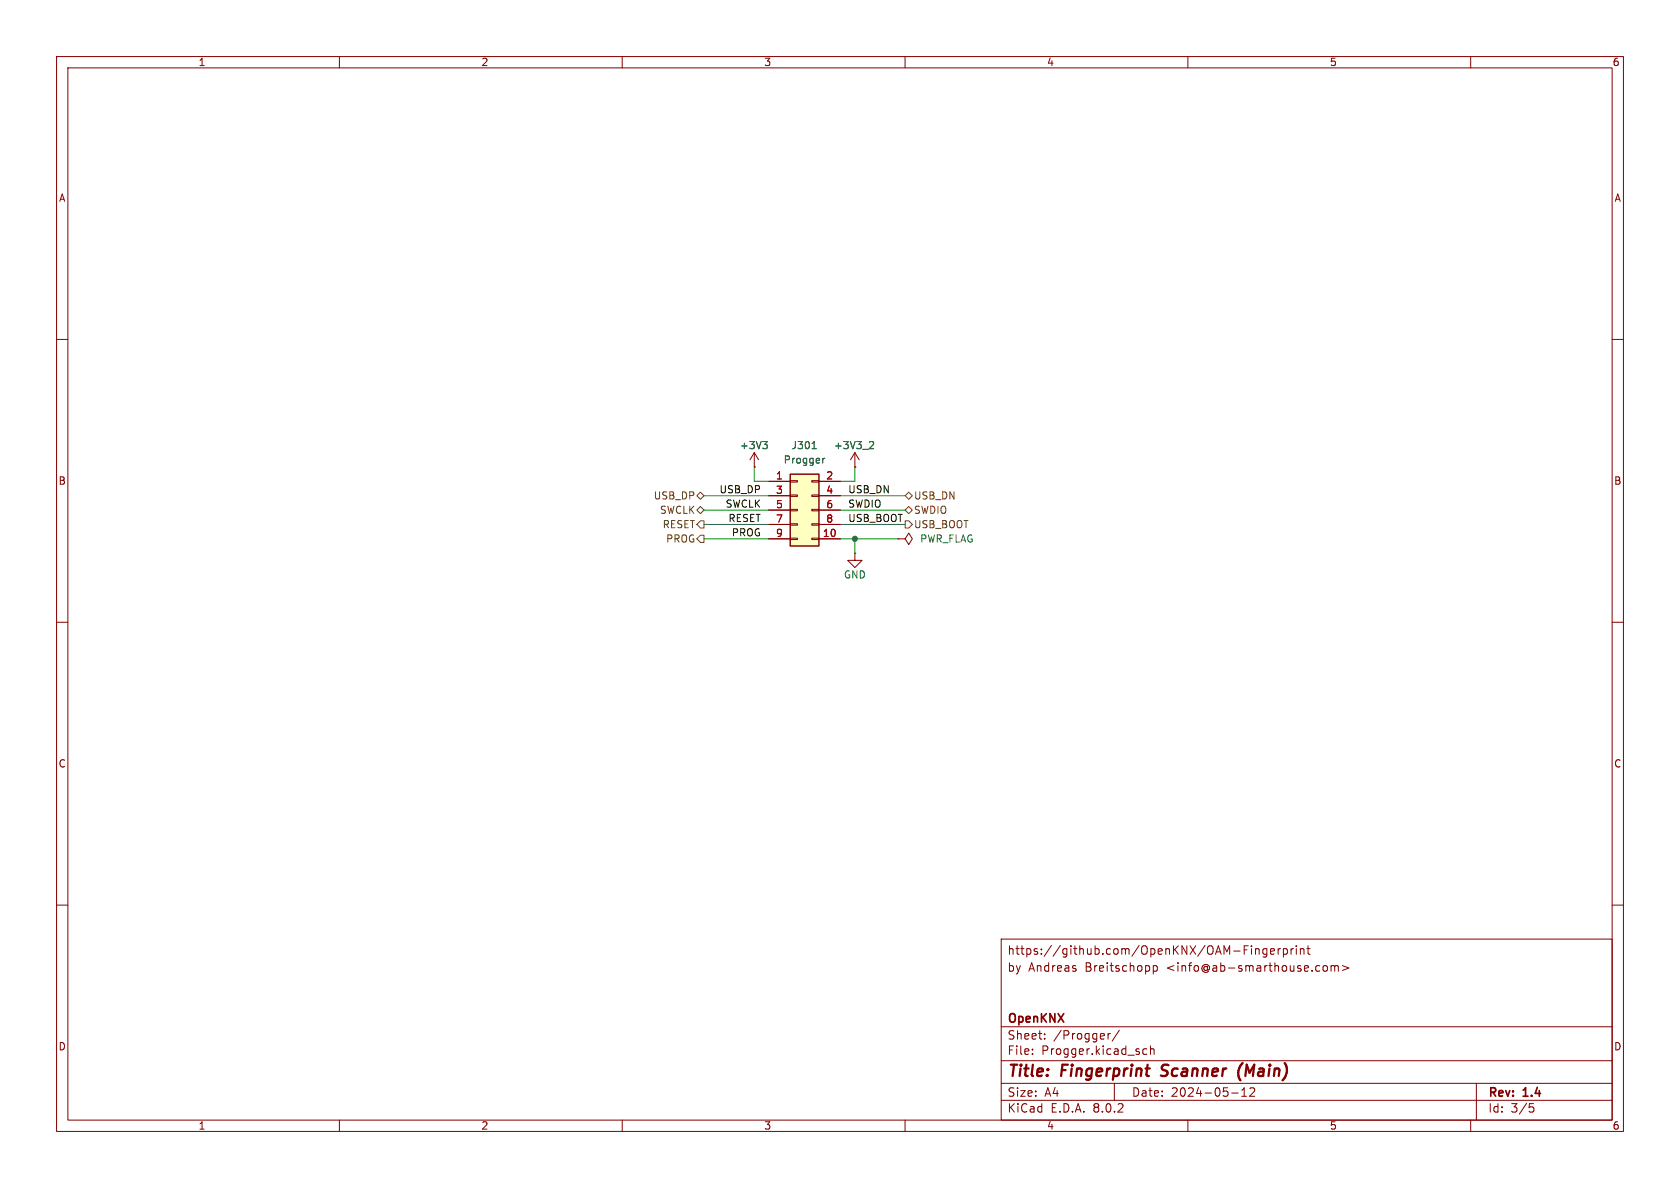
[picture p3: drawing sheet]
<svg xmlns="http://www.w3.org/2000/svg" width="297mm" height="210mm" viewBox="0 0 297 210" stroke-linecap="round" stroke-linejoin="round" font-family="sans-serif">
<g fill="none" stroke="#840000" stroke-width=".18">
<path d="M10 10h277v190h-277zM12 12h273v186h-273zM60 10v2M110 10v2M160 10v2M210 10v2M260 10v2M10 60h2M285 60h2M151.1 97.8v1.3h1.3l-1.3 1.2-1.2-1.2h1.2M151.1 97.8h.1M151.1 82.6h.1"/>
<path d="M151.1 80l-.7 1.3M151.1 80v2.6M151.1 80l.8 1.3M10 110h2M285 110h2M10 160h2M285 160h2M177 166h108v32h-108zM190.2 171.3v.3M203.9 170.7v1.5M203.9 170.8l.4-.1 .3 .3v.4l-.1 .2h-.6M221.2 167.2v.1"/>
<path d="M221.2 167.7v1M222 167.7v1M222 167.8l.2-.1 .3 .1 .1 .9M224 167.8l-.5-.1-.3 .3v.4l.2 .2h.6M224 167.7v1.2l-.3 .3-.4-.1M224.6 168.2l.7-.1-.1-.3-.4-.1-.2 .2 .1 .7h.5M226 167.7v1M226.4 167.7l-.3 .1-.1 .2M226.9 167.8l.4-.1 .3 .3v.4l-.1 .2h-.6M226.9 167.7v1.5M228.2 167.7v1M228.7 167.7l-.3 .1-.2 .2"/>
<path d="M229.2 167.2v.1M229.2 167.7v1M229.9 167.8l.2-.1 .4 .1v.9M229.9 167.7v1M231 167.7h.6M231.2 167.2v1.3l.4 .2M234 170.8l.2-.1 .4 .1 .1 .6-.2 .2-.3 .1-.2-.1zM235.3 170.8l.4-.1 .3 .2M235.3 170.7v1M236 170.9l.2-.2 .3 .1 .1 .9M236 170.9v.8M237.3 170.7l1.2 .4-1.2 .5"/>
<path d="M60 198v2M110 198v2M160 198v2M177 194.5h108M177 191.5h108M177 187.5h108M177 181.5h108M182.5 186.3v.1M182.5 185.5v.1M184.7 183.6v.1M184.7 182.8v.1M195.9 182.7v1"/>
<path d="M196.3 182.7l-.3 .1-.1 .2M197 191.5v3M197.9 182.1l-1.3 2M202.7 185.5l-.4-.1-.3 .3v.4l.2 .2h.5M203.4 185.5l.2-.1 .4 .1v.9M203.4 184.9v1.5M210 198v2M217.7 193.2h1.2M219.5 193.8h.9M219.5 192.7l.5-.4v1.5M221.7 192.4v.5l-.8 .9h.9M260 198v2"/>
<path d="M261 191.5v6.5M270.4 195.1h.7M270.5 195.7h.4l.3 .3-.2 .5-.5 .1"/>
</g>
<path d="M205.2 190.1l.3 .1M205.5 188.4l-.1 .4 .1 .2M219.7 187.9a2.35 2.35 0 0 0-.4 3.1" fill="none" stroke="#840000" stroke-width=".4"/>
<path d="M153.9 78l.4 .1 .1 .3-.7 .9h.7" fill="none" stroke="#006464" stroke-width=".18"/>
<path d="M139.7 83.8h5.1v12.7h-5.1z" fill="#ffffc2"/>
<g fill="none" stroke="#840000" stroke-width=".18">
<path d="M133.3 82.6h.1M133.3 80l.8 1.3M133.3 80v2.6M133.3 80l-.7 1.3M135.9 85.1h3.8M135.9 95.3h3.8M135.9 87.6h3.8M135.9 90.2h3.8M135.9 92.7h3.8M139.7 95.1h1.3v.3h-1.3zM139.7 92.6h1.3v.2h-1.3zM139.7 90h1.3v.3h-1.3z"/>
<path d="M139.7 87.5h1.3v.3h-1.3zM139.7 85h1.3v.2h-1.3zM143.5 95.1h1.3v.3h-1.3zM143.5 92.6h1.3v.2h-1.3zM143.5 90h1.3v.3h-1.3zM143.5 87.5h1.3v.3h-1.3zM143.5 85h1.3v.2h-1.3zM144.8 85.1h3.8M144.8 95.3h3.8M144.8 87.6h3.8M144.8 90.2h3.8M144.8 92.7h3.8"/>
<path d="M151.1 82.6h.1M158.7 95.3h1.3l.7-1.1 .6 1.1-.6 1-.7-1M158.7 95.3h.1"/>
</g>
<path d="M139.7 83.8h5.1v12.7h-5.1z" fill="none" stroke="#840000" stroke-width=".25"/>
<path d="M134.9 78h.7l-.4 .5M135.4 78.5l.2 .3v.3l-.2 .2M143.6 79.3h.7M153.9 78l.4 .1 .1 .3-.7 .9h.7M145.4 81v.9M145.8 81l-.4 .3" fill="none" stroke="#006464" stroke-width=".18"/>
<path d="M123.2 87.6l.6-.6 .7 .6-.7 .7zM123.8 94.6h.7v1.3h-.7l-.6-.6zM123.8 89.5l.7 .7-.7 .6-.6-.6zM123.8 92.1h.7v1.2h-.7l-.6-.6zM160 92.1h.7l.6 .6-.6 .6h-.7zM160 90.2l.7-.7 .6 .7-.6 .6zM160.7 87l.6 .6-.6 .7-.7-.7z" fill="none" stroke="#725600" stroke-width=".18"/>
<path d="M124.5 95.3h11.4M124.5 92.7h11.4M124.5 90.2h11.4M124.5 87.6h11.4M133.3 82.6v2.5h2.6M148.6 95.3h10.1M148.6 92.7h11.4M148.6 90.2h11.4M148.6 87.6h11.4M151.1 82.6v2.5h-2.5M151.1 95.3v2.5" fill="none" stroke="#009600" stroke-width=".18"/>
<circle cx="151.1" cy="95.3" r=".46" fill="#009600" stroke="#009600" stroke-width=".18"/>
<g font-size="2.8" fill="#840000">
<text x="178" y="190.9">Title:</text>
<text x="187.7" y="190.9">Fingerprint</text>
<text x="206.2" y="190.9">Scanner</text>
<text x="220.5" y="190.9">(Main)</text>
</g>
<g font-size="2.1" fill="#840000">
<text x="178" y="172">by</text>
<text x="178" y="169">https://github.com/OpenKNX/OAM-Fingerprint</text>
<text x="181.8" y="172">Andreas</text>
<text x="191.9" y="172">Breitschopp</text>
<text x="206.4" y="172">&lt;info@ab-smarthouse.com&gt;</text>
<text x="178" y="184">Sheet:</text>
<text x="178" y="181.2">OpenKNX</text>
<text x="186.2" y="184">/Progger/</text>
<text x="178" y="186.7">File:</text>
<text x="184.1" y="186.7">Progger.kicad_sch</text>
<text x="178" y="196.9">KiCad</text>
<text x="178" y="194.1">Size:</text>
<text x="184.7" y="194.1">A4</text>
<text x="185.7" y="196.9">E.D.A.</text>
<text x="193.3" y="196.9">8.0.2</text>
<text x="200" y="194.1">Date:</text>
<text x="207" y="194.1">2024-05-12</text>
<text x="263" y="194.3">Rev:</text>
<text x="263" y="196.9">Id:</text>
<text x="267.1" y="196.9">3/5</text>
<text x="269.4" y="194.3">1.4</text>
</g>
<g font-size="1.8" fill="#840000">
<text x="35" y="11.9">1</text>
<text x="85" y="11.9">2</text>
<text x="135" y="11.9">3</text>
<text x="185" y="11.9">4</text>
<text x="235" y="11.9">5</text>
<text x="285" y="11.9">6</text>
<text x="10.3" y="35.9">A</text>
<text x="285.3" y="35.9">A</text>
<text x="10.3" y="85.9">B</text>
<text x="285.3" y="85.9">B</text>
<text x="10.3" y="135.9">C</text>
<text x="285.3" y="135.9">C</text>
<text x="10.3" y="185.9">D</text>
<text x="285.3" y="185.9">D</text>
<text x="35" y="199.9">1</text>
<text x="85" y="199.9">2</text>
<text x="135" y="199.9">3</text>
<text x="185" y="199.9">4</text>
<text x="235" y="199.9">5</text>
<text x="285" y="199.9">6</text>
</g>
<g font-size="1.8" fill="#006464">
<text x="130.7" y="79.6">+3V3</text>
<text x="138.4" y="82.1">Progger</text>
<text x="139.8" y="79.6">J301</text>
<text x="147.3" y="79.6">+3V3_2</text>
<text x="162.6" y="96.1">PWR_FLAG</text>
<text x="149.1" y="102.5">GND</text>
</g>
<g font-size="1.8" fill="#725600">
<text x="115.5" y="88.5">USB_DP</text>
<text x="161.5" y="88.5">USB_DN</text>
<text x="116.6" y="91">SWCLK</text>
<text x="117.1" y="93.6">RESET</text>
<text x="161.5" y="93.6">USB_BOOT</text>
<text x="161.5" y="91">SWDIO</text>
<text x="117.7" y="96.1">PROG</text>
</g>
<g font-size="1.8" fill="#0f0f0f">
<text x="127.1" y="87.3">USB_DP</text>
<text x="128.2" y="89.8">SWCLK</text>
<text x="149.9" y="89.8">SWDIO</text>
<text x="149.9" y="87.3">USB_DN</text>
<text x="128.7" y="92.4">RESET</text>
<text x="129.3" y="94.9">PROG</text>
<text x="149.9" y="92.4">USB_BOOT</text>
</g>
<g font-size="1.8" fill="#a90000">
<text x="137.1" y="84.8">1</text>
<text x="137.1" y="87.4">3</text>
<text x="137.1" y="89.9">5</text>
<text x="146" y="84.8">2</text>
<text x="146" y="87.4">4</text>
<text x="146" y="89.9">6</text>
<text x="137.1" y="92.5">7</text>
<text x="137.1" y="95">9</text>
<text x="145.4" y="95">10</text>
<text x="146" y="92.5">8</text>
</g>
</svg>
